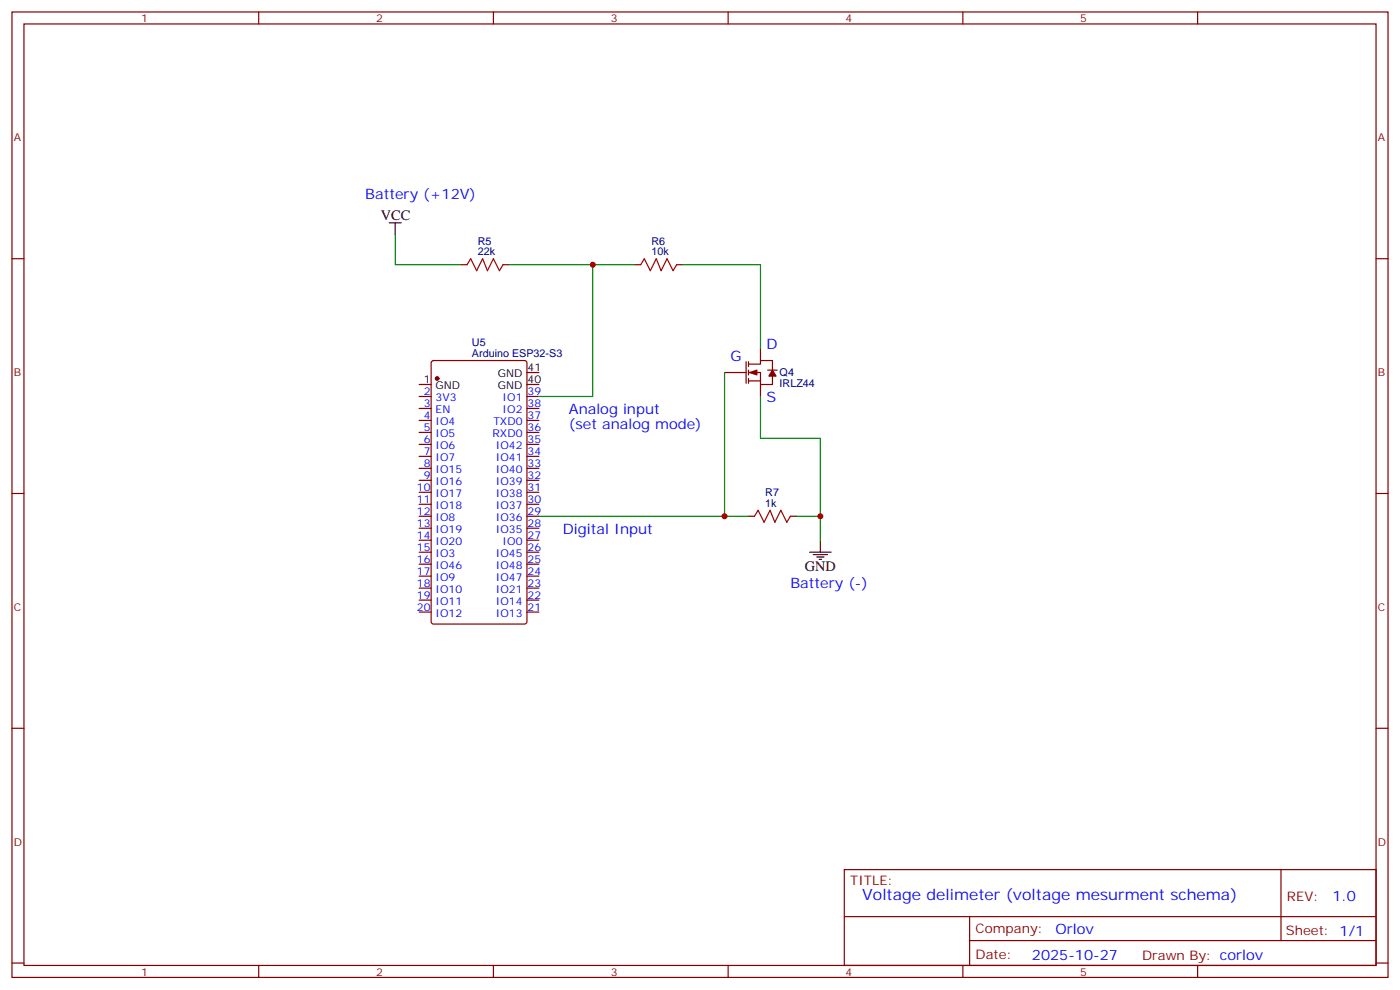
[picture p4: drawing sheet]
<svg xmlns="http://www.w3.org/2000/svg" width="412mm" height="292mm" viewBox="0 0 412 292" stroke-linecap="round" stroke-linejoin="round" font-family="sans-serif">
<g fill="none" stroke="#870000" stroke-width=".35">
<path d="M3.5 3.5h405.4v284.4h-405.4zM7.1 7.1h398.2v277.2h-398.2zM76.2 3.5v3.6M145.3 3.5v3.6M214.5 3.5v3.6M283.6 3.5v3.6M352.8 3.5v3.6M3.5 76.2h3.6M135.8 78h1.8M148.2 78h1.7M187 78h1.7M199.3 78h1.8"/>
<path d="M405.3 76.2h3.6M123.5 116.8h3.5M127.2 106.4l.5-.2h26.8l.7 .4v76.5l-.4 .6-27.1 .1-.6-.5-.1-76.4zM155.2 116.8h3.5M213.4 109.7h6.4M219.8 106.5v6.4M220.5 107.2h3.5v-1h3.5v2.8M220.5 109.7h3.5v3.5h3.5v-2.4M220.5 112.2h3.5M220.5 106.5v1.5M220.5 109v1.4M220.5 111.5v1.4"/>
<path d="M224 102.7v3.5M224 113.2v3.6M226.1 109h2.9M123.5 120.3h3.5M123.5 123.8h3.5M123.5 127.4h3.5M123.5 130.9h3.5M123.5 134.4h3.5M123.5 137.9h3.5M155.2 120.3h3.5M155.2 123.8h3.5M155.2 127.4h3.5"/>
<path d="M155.2 130.9h3.5M155.2 134.4h3.5M155.2 137.9h3.5M3.5 145.3h3.6M123.5 141.5h3.5M123.5 145h3.5M123.5 148.5h3.5M123.5 152h3.5M123.5 155.6h3.5M123.5 159.1h3.5M155.2 141.5h3.5M155.2 145h3.5"/>
<path d="M155.2 148.5h3.5M155.2 152h3.5M155.2 155.6h3.5M155.2 159.1h3.5M220.5 152h1.7M232.8 152h1.8M405.3 145.3h3.6M123.5 162.6h3.5M123.5 166.2h3.5M123.5 169.7h3.5M123.5 173.2h3.5M123.5 176.7h3.5"/>
<path d="M155.2 162.6h3.5M155.2 166.2h3.5M155.2 169.7h3.5M155.2 173.2h3.5M155.2 176.7h3.5M123.5 180.3h3.5M155.2 180.3h3.5M3.5 214.5h3.6M405.3 214.5h3.6M248.7 256.1h156.6v28.2h-156.6zM377.3 256.1v20.9M248.7 270h156.5"/>
<path d="M285.6 277h119.6M285.6 270v14.1M3.5 283.6h3.6M76.2 284.3v3.6M145.3 284.3v3.6M214.5 284.3v3.6M283.6 284.3v3.6M352.8 284.3v3.6M405.3 283.6h3.6"/>
</g>
<path d="M137.6 78l1-1.8 1.8 3.5 1.8-3.5 1.4 3.5 1.7-3.5 1.8 3.5 1.1-1.7M188.7 78l1.1-1.8 1.8 3.5 1.7-3.5 1.4 3.5 1.8-3.5 1.8 3.5 1-1.7M222.2 152l1.1-1.7 1.8 3.5 1.7-3.5 1.4 3.5 1.8-3.5 1.8 3.5 1-1.8" fill="none" stroke="#a10000" stroke-width=".35"/>
<path d="M114.7 65.6h3.5M116.4 65.6v3.5M123.5 113.2h3.5M155.2 109.7h3.5M155.2 113.2h3.5M241.7 159.1v3.5M238.5 162.6h6.3M239.5 163.3h4.3M240.6 164h2.1M241.3 164.7h.7" fill="none" stroke="#000" stroke-width=".35"/>
<g fill="#870000" stroke="#870000" stroke-width=".35">
<path d="M220.8 109.7l2.2-.7v1.4z"/>
<path d="M227.5 109l1.1 1.8h-2.1z"/>
<circle cx="128.8" cy="111.5" r=".53"/>
</g>
<path d="M116.4 69.1v8.9h19.4M149.9 78h37.1M174.6 78v38.8h-15.9M201.1 78h22.9v24.7M213.4 109.7v42.3h-54.7M224 116.8v12.3h17.7v30M213.4 152h7.1M234.6 152h7.1" fill="none" stroke="#008700" stroke-width=".35"/>
<g fill="#c00">
<circle cx="174.6" cy="78" r=".88"/>
<circle cx="213.4" cy="152" r=".88"/>
<circle cx="241.7" cy="152" r=".88"/>
</g>
<text font-size="4.6" fill="#00f" x="254" y="264.9">Voltage delimeter (voltage mesurment schema)</text>
<g font-size="4.2" fill="#00f">
<text x="107.6" y="58.6">Battery (+12V)</text>
<text x="215.2" y="106.2">G</text>
<text x="225.8" y="102.7">D</text>
<text x="225.8" y="118.5">S</text>
<text x="167.6" y="122.1">Analog input</text>
<text x="167.6" y="126.3">(set analog mode)</text>
<text x="165.8" y="157.3">Digital Input</text>
<text x="232.8" y="173.2">Battery (-)</text>
<text x="392.5" y="265.4">1.0</text>
<text x="310.9" y="274.9">Orlov</text>
<text x="304" y="282.7">2025-10-27</text>
</g>
<g font-size="4.2">
<text x="112.2" y="64.9">VCC</text>
<text x="237.1" y="168.3">GND</text>
</g>
<g font-size="3.9" fill="#800">
<text x="250.5" y="260.7">TITLE:</text>
<text x="379.1" y="265.4">REV:</text>
<text x="287.4" y="274.9">Company:</text>
<text x="378.7" y="275.5">Sheet: 1/1</text>
<text x="287.4" y="282.6">Date:</text>
<text x="336.4" y="282.7">Drawn By: corlov</text>
</g>
<g font-size="3.2" fill="#800">
<text x="41.6" y="6.5">1</text>
<text x="110.8" y="6.5">2</text>
<text x="179.9" y="6.5">3</text>
<text x="249.1" y="6.5">4</text>
<text x="318.2" y="6.5">5</text>
<text x="4.1" y="41.6">A</text>
<text x="405.9" y="41.6">A</text>
<text x="4.1" y="110.8">B</text>
<text x="405.9" y="110.8">B</text>
<text x="4.1" y="179.9">C</text>
<text x="405.9" y="179.9">C</text>
<text x="4.1" y="249.1">D</text>
<text x="405.9" y="249.1">D</text>
<text x="41.6" y="287.3">1</text>
<text x="110.8" y="287.3">2</text>
<text x="179.9" y="287.3">3</text>
<text x="249.1" y="287.3">4</text>
<text x="318.2" y="287.3">5</text>
</g>
<g font-size="3.2" fill="#000080">
<text x="140.7" y="75.1">22k</text>
<text x="140.7" y="72">R5</text>
<text x="191.9" y="75.1">10k</text>
<text x="191.9" y="72">R6</text>
<text x="139" y="101.9">U5</text>
<text x="139" y="105.1">Arduino ESP32-S3</text>
<text x="229.7" y="110.9">Q4</text>
<text x="229.7" y="114">IRLZ44</text>
<text x="225.4" y="149.2">1k</text>
<text x="225.4" y="146.1">R7</text>
</g>
<g font-size="3.2">
<text x="124.8" y="112.9">1</text>
<text x="146.6" y="111.1">GND</text>
<text x="155.4" y="109.4">41</text>
<text x="155.4" y="112.9">40</text>
<text x="128.3" y="114.7">GND</text>
<text x="146.6" y="114.7">GND</text>
</g>
<g font-size="3.2" fill="#00f">
<text x="124.8" y="119.9">3</text>
<text x="124.8" y="116.4">2</text>
<text x="128.3" y="118.2">3V3</text>
<text x="148.1" y="118.2">IO1</text>
<text x="155.4" y="116.4">39</text>
<text x="155.4" y="119.9">38</text>
<text x="124.8" y="123.5">4</text>
<text x="128.3" y="125.2">IO4</text>
<text x="128.3" y="121.7">EN</text>
<text x="145.3" y="125.2">TXD0</text>
<text x="148.1" y="121.7">IO2</text>
<text x="155.4" y="123.5">37</text>
<text x="124.8" y="130.5">6</text>
<text x="124.8" y="127">5</text>
<text x="128.3" y="128.8">IO5</text>
<text x="145.1" y="128.8">RXD0</text>
<text x="155.4" y="127">36</text>
<text x="155.4" y="130.5">35</text>
<text x="124.8" y="137.6">8</text>
<text x="124.8" y="134.1">7</text>
<text x="128.3" y="135.8">IO7</text>
<text x="128.3" y="132.3">IO6</text>
<text x="146.1" y="132.3">IO42</text>
<text x="146.1" y="135.8">IO41</text>
<text x="155.4" y="134.1">34</text>
<text x="155.4" y="137.6">33</text>
<text x="124.8" y="141.1">9</text>
<text x="128.3" y="142.9">IO16</text>
<text x="128.3" y="139.3">IO15</text>
<text x="146.1" y="139.3">IO40</text>
<text x="146.1" y="142.9">IO39</text>
<text x="155.4" y="141.1">32</text>
<text x="122.8" y="148.2">11</text>
<text x="122.8" y="144.6">10</text>
<text x="128.3" y="149.9">IO18</text>
<text x="128.3" y="146.4">IO17</text>
<text x="146.1" y="146.4">IO38</text>
<text x="146.1" y="149.9">IO37</text>
<text x="155.4" y="144.6">31</text>
<text x="155.4" y="148.2">30</text>
<text x="122.8" y="155.2">13</text>
<text x="122.8" y="151.7">12</text>
<text x="128.3" y="153.5">IO8</text>
<text x="146.1" y="153.5">IO36</text>
<text x="155.4" y="151.7">29</text>
<text x="155.4" y="155.2">28</text>
<text x="122.8" y="158.8">14</text>
<text x="128.3" y="160.5">IO20</text>
<text x="128.3" y="157">IO19</text>
<text x="146.1" y="157">IO35</text>
<text x="148.1" y="160.5">IO0</text>
<text x="155.4" y="158.8">27</text>
<text x="122.8" y="165.8">16</text>
<text x="122.8" y="162.3">15</text>
<text x="128.3" y="167.6">IO46</text>
<text x="128.3" y="164">IO3</text>
<text x="146.1" y="164">IO45</text>
<text x="146.1" y="167.6">IO48</text>
<text x="155.4" y="162.3">26</text>
<text x="155.4" y="165.8">25</text>
<text x="122.8" y="172.9">18</text>
<text x="122.8" y="169.3">17</text>
<text x="128.3" y="171.1">IO9</text>
<text x="146.1" y="171.1">IO47</text>
<text x="155.4" y="169.3">24</text>
<text x="155.4" y="172.9">23</text>
<text x="122.8" y="179.9">20</text>
<text x="122.8" y="176.4">19</text>
<text x="128.3" y="178.2">IO11</text>
<text x="128.3" y="174.6">IO10</text>
<text x="146.1" y="174.6">IO21</text>
<text x="146.1" y="178.2">IO14</text>
<text x="155.4" y="176.4">22</text>
<text x="155.4" y="179.9">21</text>
<text x="128.3" y="181.7">IO12</text>
<text x="146.1" y="181.7">IO13</text>
</g>
</svg>
